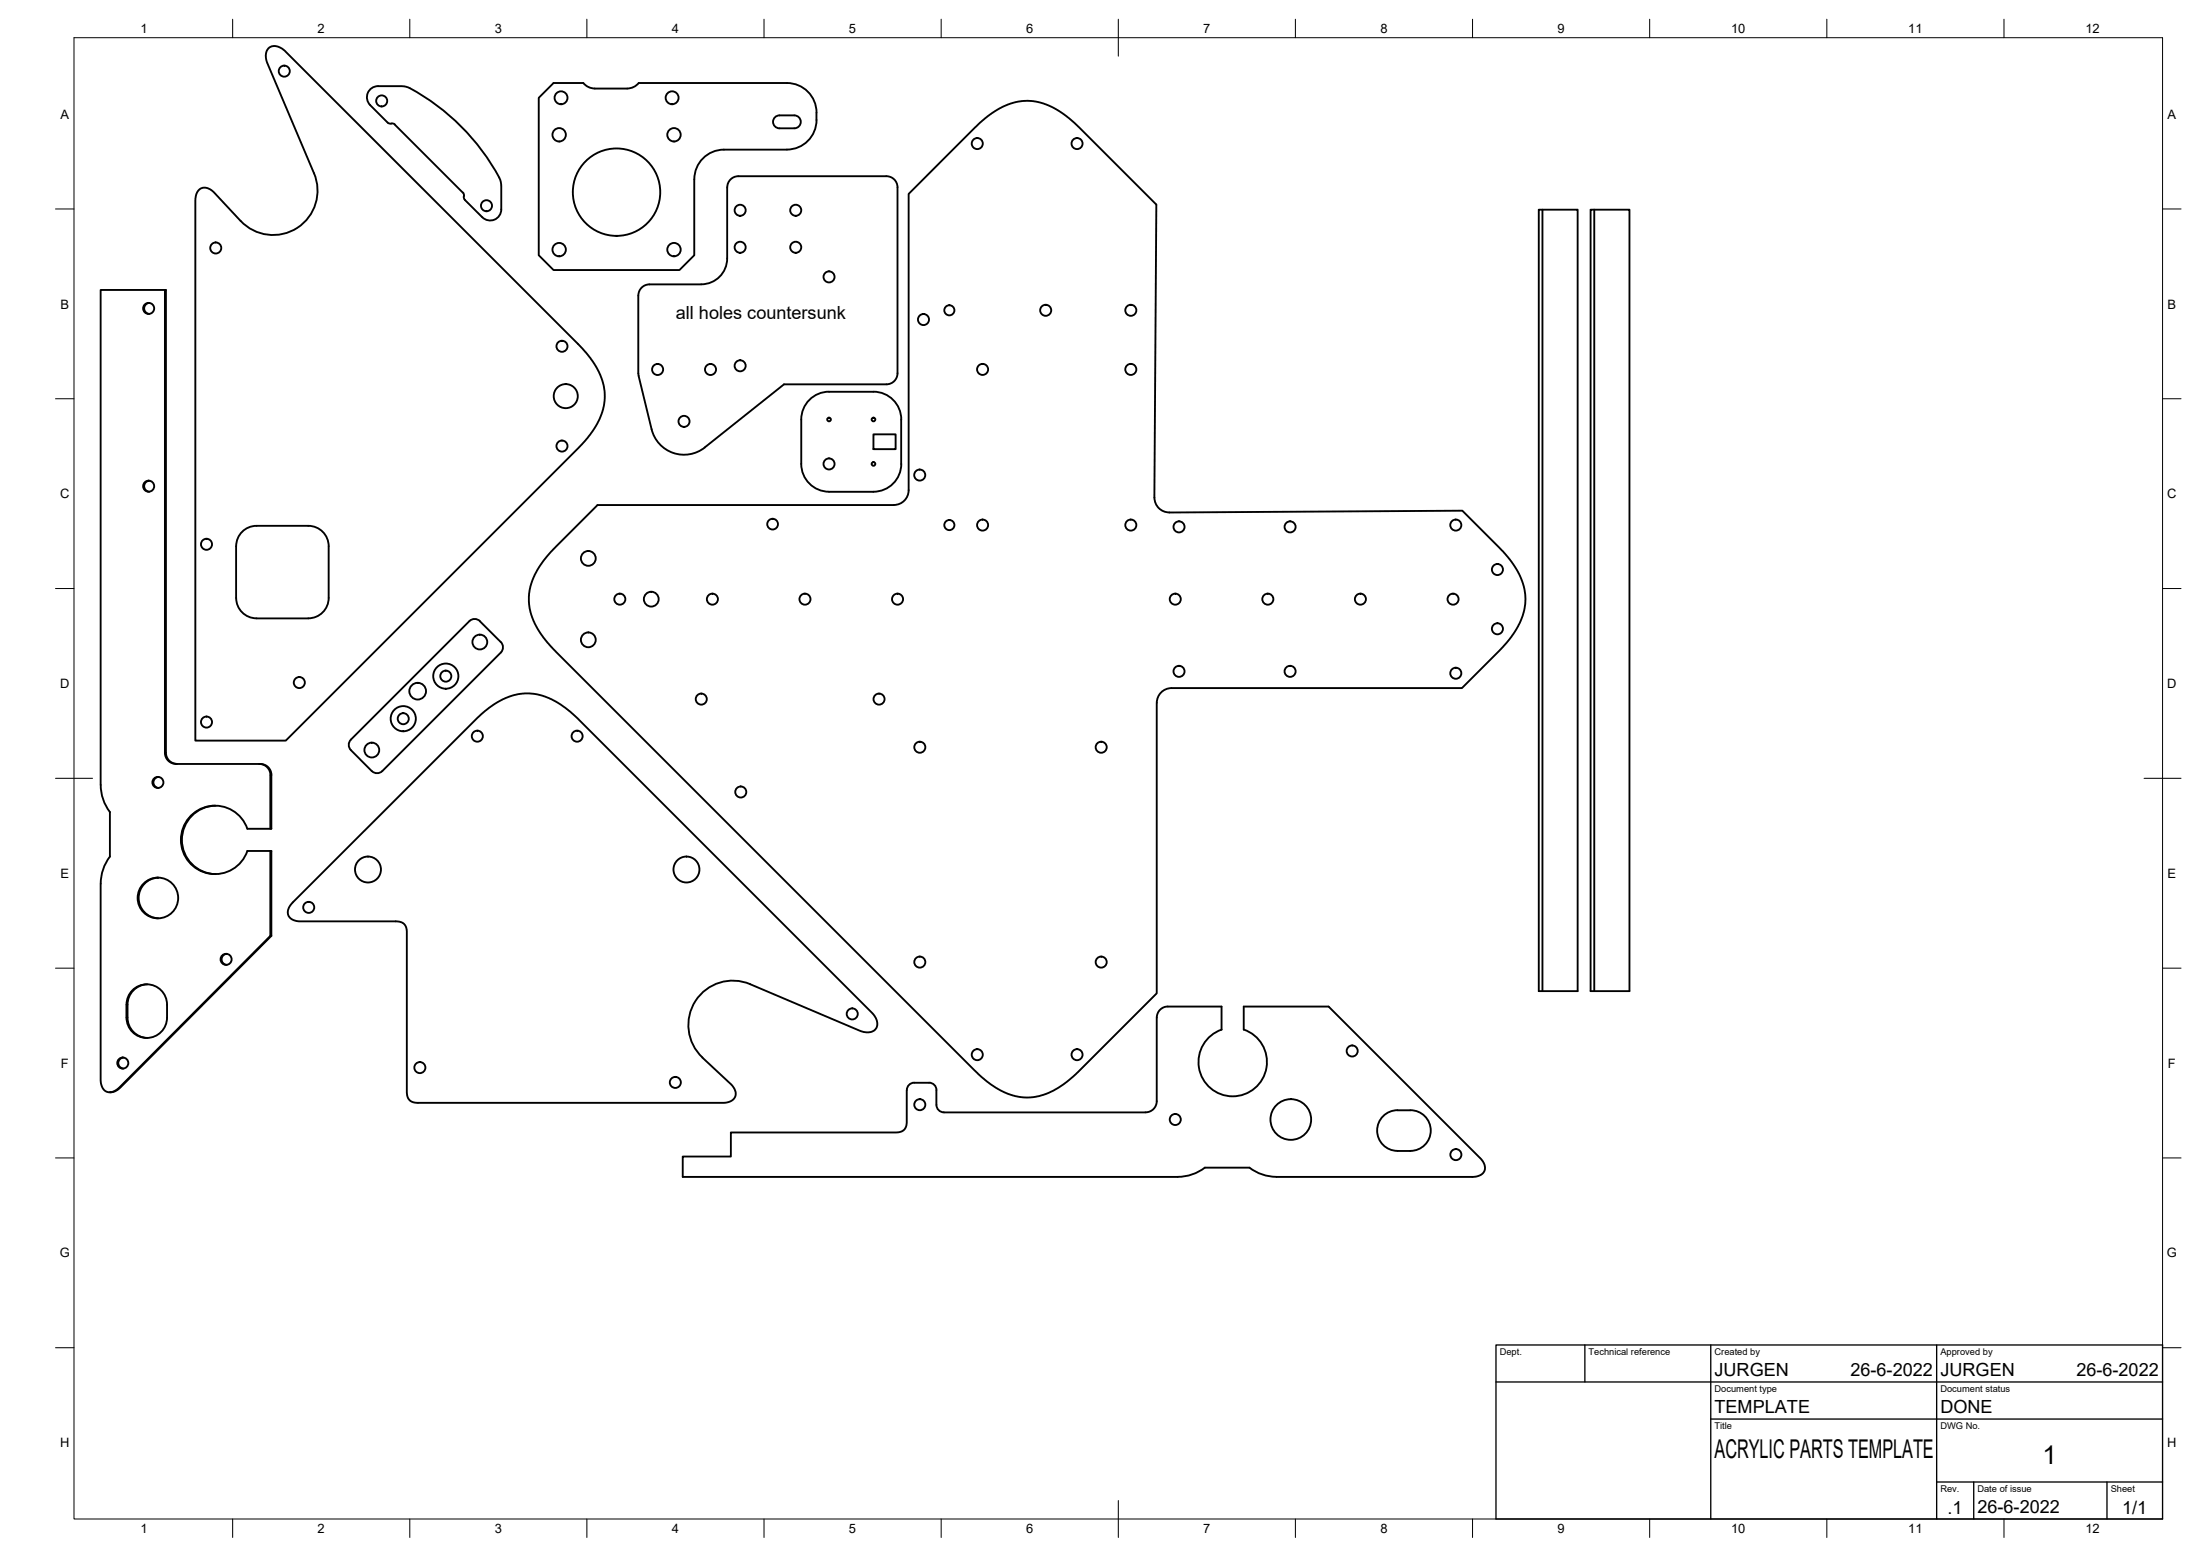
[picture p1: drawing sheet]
<svg xmlns="http://www.w3.org/2000/svg" width="594mm" height="420mm" viewBox="0 0 594 420" stroke-linecap="round" stroke-linejoin="round" font-family="sans-serif">
<!-- layer: Visible -->
<g fill="none" stroke="#000" stroke-width=".51">
<path d="M72.5 13.1l.9-.6 1-.1 1.3 .5 1.2 .8 79.4 79.4 3.1 3.6 2.2 3.6 1.3 3.2 .4 3.5-.4 3.4-1 2.8-2 3.3-2.7 3.5-80 80h-24.5v-146l.3-1.4 .6-1.2a2.87 2.87 0 0 1 4.4 .7l7 7.6a12 12 0 0 0 15.3 1.8 12 12 0 0 0 4.5-14.7l-12.7-30-.3-1.9 .2-1.2zM104.7 33.1l-4.7-4.7a3 3 0 0 1-.7-3.3 3 3 0 0 1 2.8-1.8h6.4l1.3 .2a58 58 0 0 1 25 24.5M104.7 33.1l.4 .3h1.1l.4 .2 18.4 18.4M209.3 31.7l1.2-.5h4a1.75 1.75 0 0 1 1.7 1.7 1.75 1.75 0 0 1-1.7 1.7h-4a1.75 1.75 0 0 1-1.6-1 1.75 1.75 0 0 1 .4-1.9zM220.5 30.4a8.4 8.4 0 0 1-5.9 9.7l-2.1 .3M220.5 30.4a8 8 0 0 0-8-8h-40l-.9 .8-1.6 .7h-9.4l-1.7-.4-1.4-1.1h-8l-4 4v42.5l4 4h34l4-4v-20.5a8 8 0 0 1 8-8h17M125 52l.3 1M134.8 48l.5 1.8 .1 6.7a3 3 0 0 1-1.9 2.8 3 3 0 0 1-3.3-.6l-4.7-4.8-.2-.9M415.5 56.6h10.5v211h-10.5zM416.5 56.6v211M429.5 56.6h10.5v211h-10.5zM430.5 56.6v211"/>
<path d="M44.5 78.3h.3v125a2.99 2.99 0 0 0 3 3M189.4 76.8h-14a3 3 0 0 0-3 3l.1 21.7M189.4 76.8a7 7 0 0 0 7-7v-19.2a2.99 2.99 0 0 1 3-3h40a2.99 2.99 0 0 1 3 3v50.2a2.99 2.99 0 0 1-3 3h-27.7l-21.4 17a9 9 0 0 1-14.3-4.9l-3.6-14.4M40.3 81.8a1.49 1.49 0 0 0-1.4 1.5 1.49 1.49 0 0 0 1.4 1.5M218.2 108.4a7.4 7.4 0 0 1 5.7-2.6h12a7.5 7.5 0 0 1 7.5 7.5v12a7.5 7.5 0 0 1-7.5 7.5h-12a7.5 7.5 0 0 1-7.5-7.5v-12a7.5 7.5 0 0 1 1.8-4.9zM235.9 117.3h6v4h-6zM40.3 129.8a1.49 1.49 0 0 0-1.4 1.5 1.49 1.49 0 0 0 1.4 1.5M311.7 134.4l.6-79.2-21-20.9-3.2-2.9-2.5-1.7-3.1-1.5-2.1-.6-2.8-.4-2.6 .2-2.8 .8-2.6 1.3-2.9 1.9-3.5 3.1-17.8 17.9v80a4 4 0 0 1-4 4h-80l-12.7 12.6-3 3.9-1.2 2.2-1.3 3.2-.4 2.8 .3 3.5 1 3 1.2 2.4 2.1 2.9 2.7 3 113.1 113.2 4.4 3.7 2.4 1.5 2.2 1.1 3.4 .8 2.2 .2 1.7-.2 3.9-1.2 3.5-2 4.1-3.5 21.4-21.3v-78.4M311.7 134.4a4 4 0 0 0 4 4l79.2-.5 10.9 10.9 2.4 3 1.7 2.6 1.2 2.7 .6 2.3 .2 2.2-.2 2.5-.5 2.2-1.3 2.8-1.4 2.3-2.7 3.4-11 11h-78.4a4 4 0 0 0-4 4M63.8 147.5v14M63.8 147.5a5.5 5.5 0 0 1 5.5-5.5h13.9a5.5 5.5 0 0 1 5.6 5.5v14a5.5 5.5 0 0 1-5.5 5.5M63.8 161.5a5.5 5.5 0 0 0 5.5 5.5"/>
<path d="M69.3 167h13.9M126.7 167.7l-32 32M126.8 167.7a2 2 0 0 1 2.8 0M129.6 167.7l5.6 5.7a2.01 2.01 0 0 1 0 2.8l-32 32a2 2 0 0 1-2.8 0l-5.7-5.7M94.8 199.7a2 2 0 0 0 0 2.9M42.8 209.8a1.49 1.49 0 0 0-1.4 1.5 1.49 1.49 0 0 0 1.4 1.5M47.5 206.3h22.8a2.99 2.99 0 0 1 3 3M47.5 206.3a2.99 2.99 0 0 1-3-3v-125h-17.3v133.7a12.2 12.2 0 0 0 2.5 7.3v12a12.2 12.2 0 0 0-2.5 7.3v53.1l.1 1.2 .6 1.2 1 .7 1 .1 1-.3 1.3-.9 40.8-41v-22.9M58.2 217.6a9.2 9.2 0 0 0-9.1 9.2 9.2 9.2 0 0 0 9.1 9.2M70 206.3a2.99 2.99 0 0 1 3 3M73 209.3v14.5M73.3 209.3v14.5h-6.5a9.2 9.2 0 0 0-14.2-4.5 9.2 9.2 0 0 0 0 14.9 9.2 9.2 0 0 0 14.2-4.4h6.5v22.9l-40.7 40.9-1.7 1.1-1.3 .2"/>
<path d="M42.8 237a5.5 5.5 0 0 0-5.4 5.5 5.5 5.5 0 0 0 5.4 5.5M61.2 257.6a1.49 1.49 0 0 0-1.4 1.4 1.49 1.49 0 0 0 1.4 1.5M73 252.7h.3M34.1 271.3a10.3 10.3 0 0 0 .7 6 5.5 5.5 0 0 0 6.1 2.8 5.5 5.5 0 0 0 4.2-5.3v-3.5M34.2 271.3a5.5 5.5 0 0 1 5.4-5.5 5.5 5.5 0 0 1 5.5 5.5M34.4 271.3a10.2 10.2 0 0 0 .6 6 5.5 5.5 0 0 0 4.8 3M39.8 265.8a5.5 5.5 0 0 0-5.4 5.5M202.5 265.7l29.9 12.7 1.6 .4 1-.1 1.1-.5 .6-.8 .2-.6-.1-1.2-.6-1.2-.7-.9-79.7-79.7-3.2-2.7-2.7-1.7-2.6-1.2-2.6-.8-3.6-.1-3.5 .8-3.9 1.9-3.6 2.8-51.1 51-1 1.3-.3 1 .1 .9 .5 .8 .9 .6 1.3 .4h26.6l1.4 .3 .9 .7 .5 1.6v43.6l.4 1.7 .9 .8 1.3 .3h83.1l1.6-.4 1-.7a3 3 0 0 0-1-4.1l-8.4-8a12 12 0 0 1-.6-14.9 12 12 0 0 1 14.4-4M315.4 271.8h14.5v6.2M315.4 271.8a2.99 2.99 0 0 0-3 3v22.6a2.99 2.99 0 0 1-3 3M335.9 278v-6.2h22.9l41 41 .8 1.1 .4 1.3-.2 1.1-.6 .8-1.3 .5-1.1 .2h-53.1a12 12 0 0 1-7.3-2.5M335.9 278a9.3 9.3 0 0 1 4.5 14.3 9.3 9.3 0 0 1-15 0 9.3 9.3 0 0 1 4.5-14.3"/>
<path d="M33.3 285.6a1.49 1.49 0 0 0-1.4 1.5 1.49 1.49 0 0 0 1.4 1.4M252.9 298.4v-4a1.96 1.96 0 0 0-2-2h-4a2.04 2.04 0 0 0-2 2l-.1 9-.4 1.4-.9 .7-1.4 .3h-44.7v6.5h-13v5.5h133.6a12 12 0 0 0 7.4-2.5M252.9 298.4a2 2 0 0 0 2 2h54.5M325.4 315.3h12M377.4 310.8h3.5M380.9 310.8a5.5 5.5 0 0 0 5.5-5.5 5.5 5.5 0 0 0-5.5-5.5 10.1 10.1 0 0 0-6.1 .6 5.5 5.5 0 0 0-2.8 6.2 5.5 5.5 0 0 0 5.4 4.2"/>
<circle cx="76.8" cy="19.2" r="1.49"/>
<circle cx="103.1" cy="27.3" r="1.49"/>
<circle cx="151" cy="36.4" r="1.81"/>
<circle cx="151.5" cy="26.4" r="1.75"/>
<circle cx="181.5" cy="26.4" r="1.75"/>
<circle cx="182" cy="36.4" r="1.81"/>
<circle cx="263.9" cy="38.8" r="1.49"/>
<circle cx="290.8" cy="38.8" r="1.49"/>
<circle cx="131.4" cy="55.6" r="1.49"/>
<circle cx="166.5" cy="51.9" r="11.8"/>
<circle cx="199.9" cy="56.8" r="1.49"/>
<circle cx="214.9" cy="56.8" r="1.49"/>
<circle cx="58.3" cy="67" r="1.49"/>
<circle cx="151" cy="67.4" r="1.81"/>
<circle cx="182" cy="67.4" r="1.81"/>
<circle cx="199.9" cy="66.8" r="1.49"/>
<circle cx="214.9" cy="66.8" r="1.49"/>
<circle cx="223.9" cy="74.8" r="1.49"/>
<circle cx="40.1" cy="83.3" r="1.49"/>
<circle cx="151.8" cy="93.5" r="1.49"/>
<circle cx="177.6" cy="99.8" r="1.49"/>
<circle cx="191.9" cy="99.8" r="1.49"/>
<circle cx="199.9" cy="98.8" r="1.49"/>
<circle cx="249.4" cy="86.3" r="1.49"/>
<circle cx="256.4" cy="83.8" r="1.37"/>
<circle cx="265.3" cy="99.7" r="1.49"/>
<circle cx="282.4" cy="83.8" r="1.49"/>
<circle cx="305.4" cy="83.8" r="1.49"/>
<circle cx="305.4" cy="99.7" r="1.49"/>
<circle cx="152.8" cy="107" r="3.2"/>
<circle cx="184.7" cy="113.8" r="1.49"/>
<circle cx="223.9" cy="113.3" r=".5"/>
<circle cx="235.9" cy="113.3" r=".5"/>
<circle cx="40.1" cy="131.3" r="1.49"/>
<circle cx="151.8" cy="120.4" r="1.49"/>
<circle cx="223.9" cy="125.3" r="1.49"/>
<circle cx="235.9" cy="125.3" r=".5"/>
<circle cx="248.4" cy="128.3" r="1.49"/>
<circle cx="55.8" cy="147" r="1.49"/>
<circle cx="158.9" cy="150.8" r="2"/>
<circle cx="208.6" cy="141.5" r="1.45"/>
<circle cx="256.4" cy="141.8" r="1.37"/>
<circle cx="265.3" cy="141.8" r="1.49"/>
<circle cx="305.4" cy="141.8" r="1.49"/>
<circle cx="318.4" cy="142.3" r="1.49"/>
<circle cx="348.4" cy="142.3" r="1.49"/>
<circle cx="393.1" cy="141.8" r="1.49"/>
<circle cx="404.4" cy="153.8" r="1.49"/>
<circle cx="129.6" cy="173.4" r="2"/>
<circle cx="158.9" cy="172.8" r="2"/>
<circle cx="167.4" cy="161.8" r="1.49"/>
<circle cx="175.9" cy="161.8" r="2"/>
<circle cx="192.4" cy="161.8" r="1.49"/>
<circle cx="217.4" cy="161.8" r="1.49"/>
<circle cx="242.4" cy="161.8" r="1.49"/>
<circle cx="317.4" cy="161.8" r="1.49"/>
<circle cx="342.4" cy="161.8" r="1.49"/>
<circle cx="367.4" cy="161.8" r="1.49"/>
<circle cx="392.4" cy="161.8" r="1.49"/>
<circle cx="404.4" cy="169.8" r="1.49"/>
<circle cx="55.8" cy="195" r="1.49"/>
<circle cx="80.8" cy="184.3" r="1.49"/>
<circle cx="108.9" cy="194.1" r="1.49"/>
<circle cx="108.9" cy="194.1" r="3.4"/>
<circle cx="112.8" cy="186.6" r="2.25"/>
<circle cx="120.4" cy="182.6" r="1.49"/>
<circle cx="120.4" cy="182.6" r="3.4"/>
<circle cx="128.9" cy="198.8" r="1.49"/>
<circle cx="155.8" cy="198.8" r="1.49"/>
<circle cx="189.4" cy="188.8" r="1.49"/>
<circle cx="237.4" cy="188.8" r="1.49"/>
<circle cx="318.4" cy="181.3" r="1.49"/>
<circle cx="348.4" cy="181.3" r="1.49"/>
<circle cx="393.1" cy="181.8" r="1.49"/>
<circle cx="42.6" cy="211.3" r="1.49"/>
<circle cx="100.4" cy="202.5" r="2"/>
<circle cx="200" cy="213.9" r="1.49"/>
<circle cx="248.4" cy="201.8" r="1.49"/>
<circle cx="297.4" cy="201.8" r="1.49"/>
<circle cx="99.4" cy="234.8" r="3.5"/>
<circle cx="185.4" cy="234.8" r="3.5"/>
<circle cx="42.6" cy="242.5" r="5.5"/>
<circle cx="61.1" cy="259" r="1.49"/>
<circle cx="83.4" cy="245" r="1.49"/>
<circle cx="248.4" cy="259.8" r="1.49"/>
<circle cx="297.4" cy="259.8" r="1.49"/>
<circle cx="230.1" cy="273.8" r="1.49"/>
<circle cx="33.2" cy="287.1" r="1.49"/>
<circle cx="113.4" cy="288.3" r="1.49"/>
<circle cx="182.4" cy="292.3" r="1.49"/>
<circle cx="248.4" cy="298.3" r="1.49"/>
<circle cx="263.9" cy="284.8" r="1.49"/>
<circle cx="290.8" cy="284.8" r="1.49"/>
<circle cx="365.1" cy="283.8" r="1.49"/>
<circle cx="317.4" cy="302.3" r="1.49"/>
<circle cx="348.6" cy="302.3" r="5.5"/>
<circle cx="393.1" cy="311.8" r="1.49"/>
</g>
<!-- layer: Border -->
<g fill="none" stroke="#000" stroke-width=".27">
<path d="M20 10.2h564v400h-564zM62.8 5.2v5M110.7 5.2v5M158.5 5.2v5M206.3 5.2v5M254.1 5.2v5M302 5.2v10M349.8 5.2v5M397.6 5.2v5M445.5 5.2v5M493.3 5.2v5M541.1 5.2v5"/>
<path d="M15 56.4h5M584 56.4h5M15 107.7h5M584 107.7h5M15 158.9h5M584 158.9h5M15 210.2h10M579 210.2h10M15 261.4h5M584 261.4h5M15 312.7h5M584 312.7h5"/>
<path d="M15 363.9h5M584 363.9h5M62.8 410.2v5M110.7 410.2v5M158.5 410.2v5M206.3 410.2v5M254.1 410.2v5M302 405.2v10M349.8 410.2v5M397.6 410.2v5M445.5 410.2v5M493.3 410.2v5"/>
<path d="M541.1 410.2v5"/>
</g>
<!-- layer: TitleBlock -->
<path d="M404 363.2h180v47h-180zM404 373.2h180M428 363.2v10M462 363.2v47M523 363.2v47M462 383.2h122M523 400.2h61M533 400.2v10M569 400.2v10" fill="none" stroke="#000" stroke-width=".36"/>
<g font-size="7">
<text x="463" y="393.7">ACRYLIC PARTS TEMPLATE</text>
<text x="551.5" y="395.4">1</text>
</g>
<g font-size="4.9">
<text x="182.5" y="86.2">all holes countersunk</text>
<text x="463" y="371.7">JURGEN</text>
<text x="499.7" y="371.7">26-6-2022</text>
<text x="524" y="371.7">JURGEN</text>
<text x="560.7" y="371.7">26-6-2022</text>
<text x="463" y="381.7">TEMPLATE</text>
<text x="524" y="381.7">DONE</text>
<text x="525.9" y="408.8">.1</text>
<text x="534" y="408.7">26-6-2022</text>
<text x="573.1" y="408.8">1/1</text>
</g>
<g font-size="3.5">
<text x="37.9" y="8.9">1</text>
<text x="85.8" y="8.9">2</text>
<text x="133.6" y="8.9">3</text>
<text x="181.4" y="8.9">4</text>
<text x="229.3" y="8.9">5</text>
<text x="277.1" y="8.9">6</text>
<text x="324.9" y="8.9">7</text>
<text x="372.7" y="8.9">8</text>
<text x="420.6" y="8.9">9</text>
<text x="467.4" y="8.9">10</text>
<text x="515.3" y="8.9">11</text>
<text x="563.1" y="8.9">12</text>
<text x="16.3" y="32">A</text>
<text x="585.3" y="32">A</text>
<text x="16.3" y="83.3">B</text>
<text x="585.3" y="83.3">B</text>
<text x="16.2" y="134.6">C</text>
<text x="585.2" y="134.6">C</text>
<text x="16.2" y="185.8">D</text>
<text x="585.2" y="185.8">D</text>
<text x="16.3" y="237">E</text>
<text x="585.3" y="237">E</text>
<text x="16.4" y="288.3">F</text>
<text x="585.4" y="288.3">F</text>
<text x="16.1" y="339.6">G</text>
<text x="585.1" y="339.6">G</text>
<text x="16.2" y="390.8">H</text>
<text x="585.2" y="390.8">H</text>
<text x="37.9" y="413.9">1</text>
<text x="85.8" y="413.9">2</text>
<text x="133.6" y="413.9">3</text>
<text x="181.4" y="413.9">4</text>
<text x="229.3" y="413.9">5</text>
<text x="277.1" y="413.9">6</text>
<text x="324.9" y="413.9">7</text>
<text x="372.7" y="413.9">8</text>
<text x="420.6" y="413.9">9</text>
<text x="467.4" y="413.9">10</text>
<text x="515.3" y="413.9">11</text>
<text x="563.1" y="413.9">12</text>
</g>
<g font-size="2.5">
<text x="405" y="366">Dept.</text>
<text x="429" y="366">Technical reference</text>
<text x="463" y="366">Created by</text>
<text x="524" y="366">Approved by</text>
<text x="463" y="376">Document type</text>
<text x="524" y="376">Document status</text>
<text x="463" y="386">Title</text>
<text x="524" y="386">DWG No.</text>
<text x="524" y="403">Rev.</text>
<text x="534" y="403">Date of issue</text>
<text x="570" y="403">Sheet</text>
</g>
</svg>
